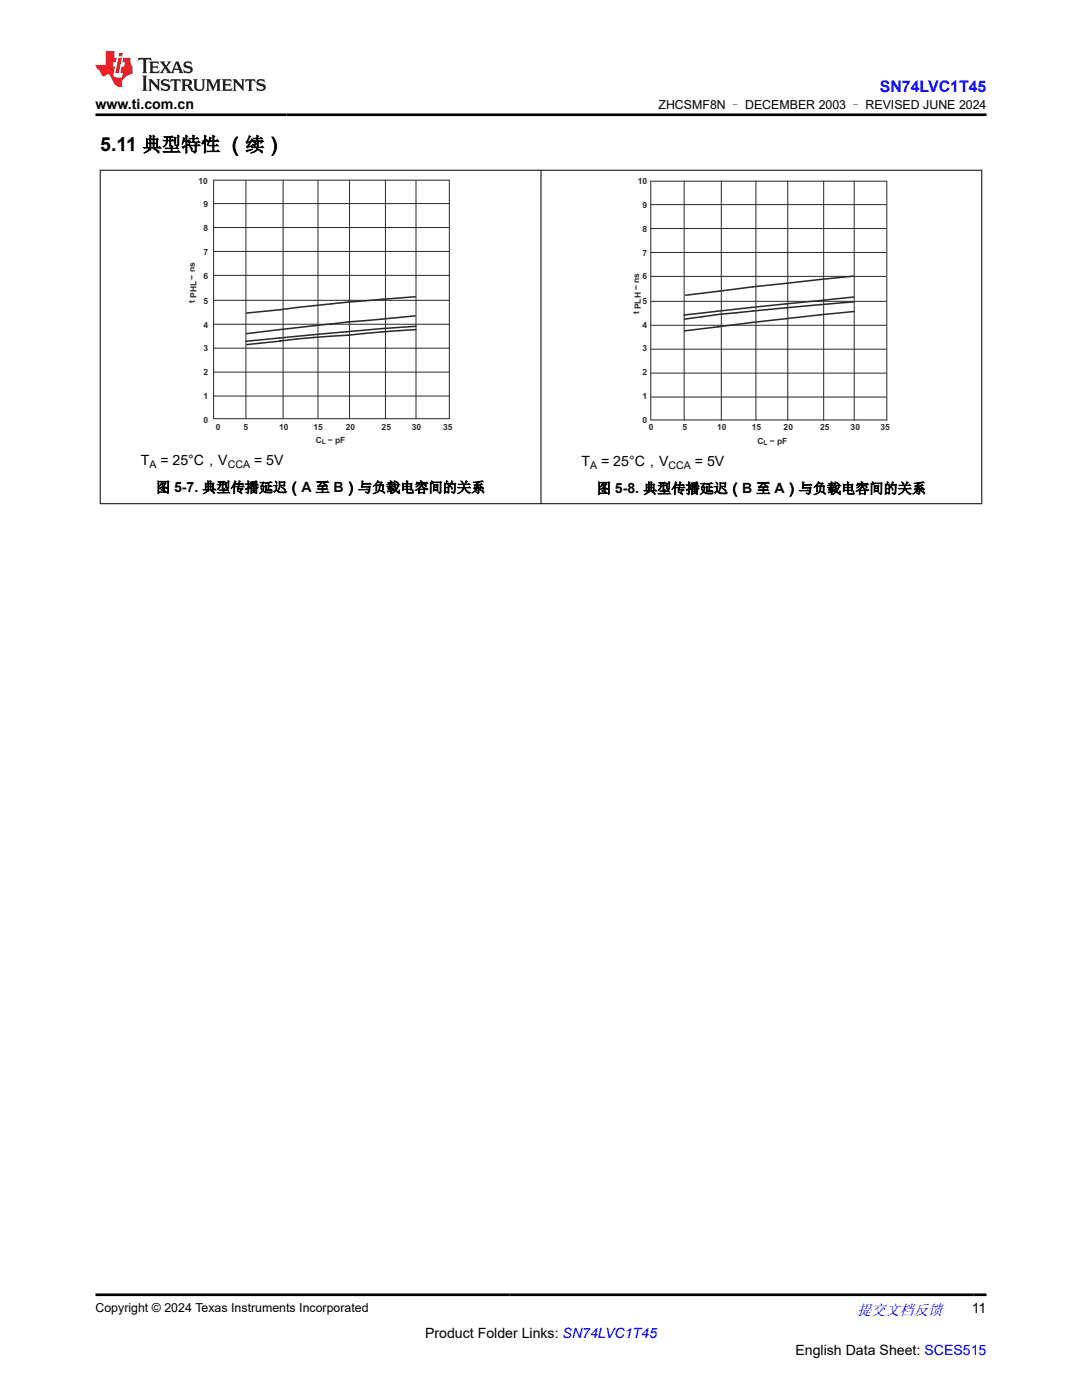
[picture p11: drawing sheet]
<svg xmlns="http://www.w3.org/2000/svg" width="216mm" height="279mm" viewBox="0 0 216 279" stroke-linecap="round" stroke-linejoin="round" font-family="sans-serif">
<g fill="none" stroke="#2b292a" stroke-width=".2">
<path d="M49.1 36v47.6M56.5 36v47.6M63.4 36v47.6M69.7 36v47.6M76.9 36v47.6M83 36v47.6M89.6 36h-47v47.6h47.1v-47.6M129.9 36.2h47.1v47.6h-47.1zM136.5 36.2v47.7M143.9 36.2v47.7M150.8 36.2v47.7M157.2 36.2v47.7"/>
<path d="M164.4 36.2v47.7M170.4 36.2v47.7M42.7 59.9h47M42.7 55h47M42.7 50.2h47M42.7 45.4h47M42.7 40.6h47M129.9 55.2h46.9M129.9 50.4h46.9M129.9 45.6h46.9M129.9 40.8h46.9M42.7 79h47"/>
<path d="M42.7 74.3h47M42.7 69.5h47M42.7 64.7h47M129.9 79.2h46.9M129.9 74.5h46.9M129.9 69.7h46.9M129.9 64.9h46.9M129.9 60.1h46.9"/>
</g>
<path d="M82.9 59.2l-13.5 1.1-20.2 2.2M170.3 55.1l-20.1 2.1-13.4 1.7M170.3 59.3l-33.8 3.6M56 68.1l-6.8 .7M82.9 63l-13.5 1.3-20.2 2.3M83 65.1l-6.7 .5-27.3 2.5M83 65.8l-20.4 1.6-6.8 .7M170.4 60.2l-26.8 2.5-7 1M170.4 62.2l-20.3 2.2-13.5 1.6" fill="none" stroke="#2b292a" stroke-width=".3"/>
<path d="M19.9 34h176.1M20 33.9v66.7M107.9 33.9v66.7M195.9 33.9v66.7M19.9 100.5h176.1" fill="none" stroke="#000" stroke-width=".2"/>
<path d="M27.7 11.6l-.2 .5 .5-.2h.6v.1v2.2l-.2 .4h1l-.2-.4v-2.2v-.1h.5l.5 .2-.1-.5zM29.8 12.3l.2 .4v1.5l-.2 .4h1.9l.1-.6a1.08 1.08 0 0 1-1.3 .2v-.7h.6l.4 .2v-.7l-.4 .2h-.6v-.5l.2-.2a1 1 0 0 1 1 .3l-.1-.5zM31.8 12.3l1 1.1-1 1.2h.9l-.2-.2 .4-.8 .5 .8-.2 .2h1.6l-.2-.2 .1-.5h1l.1 .5-.1 .2h.9l-.2-.3-.8-2h-.5l-1 2.2-.8-1.1 .9-1.1h-.8l.2 .2-.5 .6-.3-.6 .1-.2zM35.2 12.7l.4 1h-.8zM36.8 12.4a.65 .65 0 0 0-.2 .7 .65 .65 0 0 0 .6 .5l.7 .1 .1 .3a.79 .79 0 0 1-.7 .4 .79 .79 0 0 1-.7-.5l.1 .7 .2-.1a.93 .93 0 0 0 1.1 .1 .93 .93 0 0 0 .4-1 1.46 1.46 0 0 0-1.2-.6l-.1-.3a1.09 1.09 0 0 1 1.2 .2l-.2-.6-.1 .1-.6-.2zM28.4 15.1l.2 .4v2.2l-.2 .4h1l-.2-.4v-2.2l.2-.4zM29.6 15.8l.2 .4v1.5l-.2 .4h.8l-.3-.4v-1.3l1.7 1.8v-2l.2-.4h-.8l.2 .2 .1 1.1-1.2-1.3zM32.3 15.9a.65 .65 0 0 0-.2 .8 .65 .65 0 0 0 .7 .4l.6 .2 .1 .2a.79 .79 0 0 1-.7 .4 .79 .79 0 0 1-.7-.5l.1 .7 .2-.1a.93 .93 0 0 0 1.1 .1 .93 .93 0 0 0 .4-.9 1.46 1.46 0 0 0-1.2-.6l-.1-.4a1.09 1.09 0 0 1 1.2 .2l-.2-.6-.1 .1-.6-.1zM34.1 15.8l-.1 .6a.63 .63 0 0 1 .7-.3l.1 1.6-.3 .4h1l-.2-.4v-1.6a.66 .66 0 0 1 .8 .3l-.1-.6zM36.2 15.8l.2 .4v1.5l-.2 .4h.9l-.2-.2v-.7h.5l.1 .2a.79 .79 0 0 0 1.2 .6l-1-.9a.61 .61 0 0 0 .6-.6 .61 .61 0 0 0-.5-.7zM36.9 16.1h.2a.47 .47 0 0 1 .5 .1 .47 .47 0 0 1 .1 .5l-.2 .1-.6 .1zM38.5 15.8l.2 .2a2.27 2.27 0 0 0 .4 2 1.04 1.04 0 0 0 1.7-.7v-1.3l.2-.2h-.8l.2 .4v1.1a.6 .6 0 0 1-.6 .6 .6 .6 0 0 1-.6-.6v-1.1l.3-.4zM41.1 15.8l.2 .4v1.5l-.2 .4h.7l-.2-.4v-1.4l.9 1.9 .8-1.9v1.4l-.2 .4h1l-.3-.4v-1.5l.3-.4h-.8l-.7 1.5-.7-1.5zM44.3 15.8l.2 .4v1.5l-.2 .4h1.9l.1-.6a1.09 1.09 0 0 1-1.3 .2v-.7h.6l.4 .2v-.6l-.4 .2h-.6v-.6l.2-.1a1.01 1.01 0 0 1 1 .3l-.1-.6zM46.4 15.8l.3 .4v1.5l-.3 .4h.8l-.2-.4v-1.3l1.6 1.8v-2l.2-.4h-.7l.2 .2v1.1l-1.2-1.3zM49 15.8l-.1 .6a.63 .63 0 0 1 .8-.3v1.6l-.3 .4h1l-.2-.4v-1.6a.66 .66 0 0 1 .8 .3l-.1-.6zM51.4 15.9a.65 .65 0 0 0-.2 .8 .65 .65 0 0 0 .6 .4l.6 .2 .2 .2a.79 .79 0 0 1-.8 .4 .79 .79 0 0 1-.6-.5l.1 .7 .2-.1a.93 .93 0 0 0 1 .1 .93 .93 0 0 0 .5-.9 1.46 1.46 0 0 0-1.3-.6l-.1-.4a1.09 1.09 0 0 1 1.3 .2l-.2-.6-.2 .1-.5-.1z" fill="#231f20"/>
<path d="M21.1 10.2v2.8h-2.1l.1 .3 .9 1a.95 .95 0 0 0 .9 .9 .59 .59 0 0 1 .6-.4 .59 .59 0 0 1 .5 .4l.4 .7a1.59 1.59 0 0 0 2.1 1.4 1.61 1.61 0 0 1 1-2.3l1-.3-.1-1.5a1.59 1.59 0 0 1-.4-1.7h-1.4l-.2 .9h.5l-.1 .9h-.5l-.2 1v.2l.4 .1-.2 .9h-.6a.73 .73 0 0 1-1.1-.7l.3-1.5h-.5l.2-.9h.5l.2-.9h-.5v-1.3zM23.6 11.5l-.6 3.1h.7l.6-3.1zM23.8 10.6l-.1 .6h.7l.1-.6z" fill="#ed1c24"/>
<path d="M19 22.9h177.8M19 258.4h177.8" fill="none" stroke="#000" stroke-width=".53"/>
<text font-size="3.9" x="20" y="30.2">5.11 典型特性 （续）</text>
<text font-size="3.2" fill="#00f" x="175.6" y="18.3">SN74LVC1T45</text>
<text font-size="3" fill="#00f" x="171" y="262.4">提交文档反馈</text>
<g font-size="2.8">
<text x="19" y="21.7">www.ti.com.cn</text>
<text x="28.1" y="92.7">T</text>
<text x="32" y="92.7">= 25°C，V</text>
<text x="50.7" y="92.7">= 5V</text>
<text x="116" y="92.9">T</text>
<text x="119.9" y="92.9">= 25°C，V</text>
<text x="138.6" y="92.9">= 5V</text>
<text x="31.1" y="98.2">图 5-7. 典型传播延迟（A 至 B）与负载电容间的关系</text>
<text x="119.1" y="98.4">图 5-8. 典型传播延迟（B 至 A）与负载电容间的关系</text>
<text x="193.9" y="262.1">11</text>
<text x="84.8" y="266.9">Product Folder Links: SN74LVC1T45</text>
<text x="158.7" y="270.3">English Data Sheet: SCES515</text>
</g>
<g font-size="2.5">
<text x="131.4" y="21.8">ZHCSMF8N – DECEMBER 2003 – REVISED JUNE 2024</text>
<text x="19" y="261.8">Copyright © 2024 Texas Instruments Incorporated</text>
</g>
<g font-size="2.1">
<text x="29.8" y="93.3">A</text>
<text x="45.4" y="93.3">CCA</text>
<text x="117.8" y="93.5">A</text>
<text x="133.4" y="93.5">CCA</text>
</g>
<g font-size="1.7" fill="#2b292a">
<text x="39.6" y="36.7">10</text>
<text x="40.6" y="41.4">9</text>
<text x="127.3" y="36.7">10</text>
<text x="128.2" y="41.5">9</text>
<text x="40.6" y="46.1">8</text>
<text x="128.2" y="46.3">8</text>
<text x="40.6" y="50.8">7</text>
<text x="128.2" y="51">7</text>
<text x="40.6" y="55.7">6</text>
<text x="128.2" y="55.7">6</text>
<text x="38.9" y="60.4" transform="rotate(-90 38.9 60.4)">t PHL− ns</text>
<text x="40.6" y="65.4">4</text>
<text x="40.6" y="60.6">5</text>
<text x="127.5" y="62.7" transform="rotate(-90 127.5 62.7)">t PLH − ns</text>
<text x="128.2" y="65.4">4</text>
<text x="128.2" y="60.6">5</text>
<text x="40.6" y="70.1">3</text>
<text x="128.2" y="70.1">3</text>
<text x="40.6" y="74.8">2</text>
<text x="128.2" y="74.9">2</text>
<text x="40.6" y="79.6">1</text>
<text x="128.2" y="79.6">1</text>
<text x="40.6" y="84.3">0</text>
<text x="43.1" y="85.8">0</text>
<text x="48.6" y="85.8">5</text>
<text x="55.7" y="85.8">10</text>
<text x="62.5" y="85.8">15</text>
<text x="63" y="88.3">C</text>
<text x="65.4" y="88.3">− pF</text>
<text x="69" y="85.8">20</text>
<text x="76.1" y="85.8">25</text>
<text x="82.2" y="85.8">30</text>
<text x="88.4" y="85.8">35</text>
<text x="128.2" y="84.4">0</text>
<text x="129.5" y="85.8">0</text>
<text x="136.2" y="85.8">5</text>
<text x="143.1" y="85.8">10</text>
<text x="150" y="85.8">15</text>
<text x="151.1" y="88.5">C</text>
<text x="153.6" y="88.5">− pF</text>
<text x="156.4" y="85.8">20</text>
<text x="163.6" y="85.8">25</text>
<text x="169.7" y="85.8">30</text>
<text x="175.7" y="85.8">35</text>
</g>
<g font-size="1.4" fill="#2b292a">
<text x="64.2" y="88.7">L</text>
<text x="152.4" y="88.9">L</text>
</g>
</svg>
